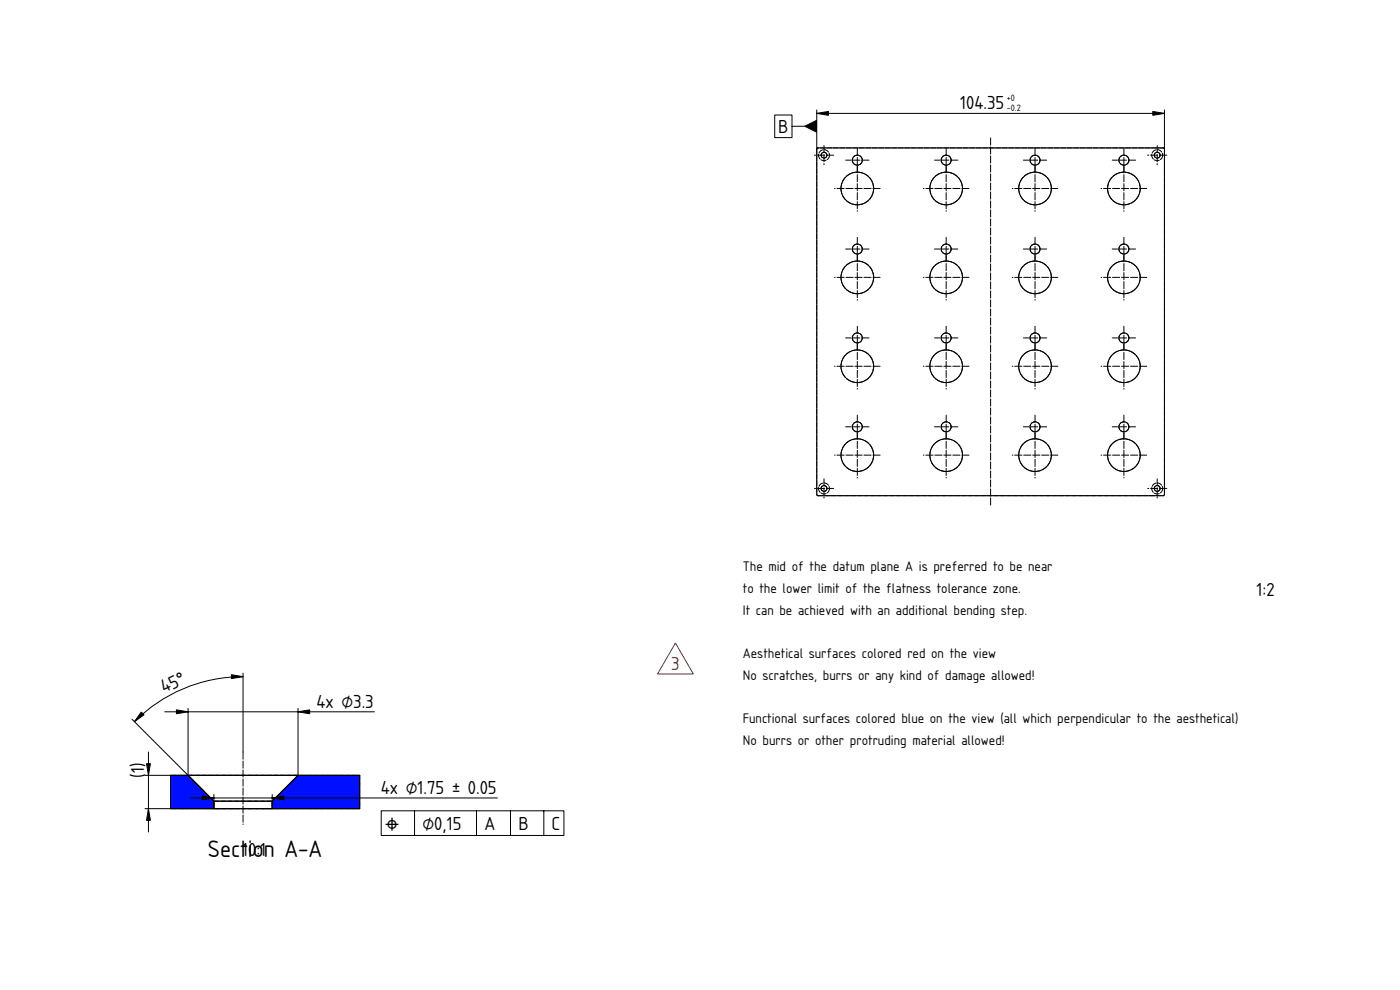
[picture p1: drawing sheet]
<svg xmlns="http://www.w3.org/2000/svg" width="420mm" height="297mm" viewBox="0 0 420 297" stroke-linecap="round" stroke-linejoin="round" font-family="sans-serif">
<g fill="none" stroke="#000" stroke-width=".3">
<path d="M232.5 34.5h5.2v6.8h-5.2zM241.5 37.9h-3.8M245.1 33v115.4l.4 .3h103.6l.3-.2 .1-115.5M245.1 34h104.4M349.5 44.8l-.4-.4h-103.6l-.4 .4M297.3 96.6h.1"/>
<circle cx="247.3" cy="46.6" r=".88"/>
<circle cx="257.3" cy="56.6" r="4.9"/>
<circle cx="257.3" cy="48.1" r="1.5"/>
<circle cx="284" cy="56.6" r="4.9"/>
<circle cx="284" cy="48.1" r="1.5"/>
<circle cx="310.6" cy="56.6" r="4.9"/>
<circle cx="310.6" cy="48.1" r="1.5"/>
<circle cx="337.3" cy="56.6" r="4.9"/>
<circle cx="337.3" cy="48.1" r="1.5"/>
<circle cx="347.3" cy="46.6" r=".88"/>
<circle cx="257.3" cy="74.7" r="1.5"/>
<circle cx="284" cy="74.7" r="1.5"/>
<circle cx="310.6" cy="74.7" r="1.5"/>
<circle cx="337.3" cy="74.7" r="1.5"/>
<circle cx="257.3" cy="83.2" r="4.9"/>
<circle cx="284" cy="83.2" r="4.9"/>
<circle cx="310.6" cy="83.2" r="4.9"/>
<circle cx="337.3" cy="83.2" r="4.9"/>
<circle cx="257.3" cy="109.9" r="4.9"/>
<circle cx="257.3" cy="101.4" r="1.5"/>
<circle cx="284" cy="109.9" r="4.9"/>
<circle cx="284" cy="101.4" r="1.5"/>
<circle cx="310.6" cy="109.9" r="4.9"/>
<circle cx="310.6" cy="101.4" r="1.5"/>
<circle cx="337.3" cy="109.9" r="4.9"/>
<circle cx="337.3" cy="101.4" r="1.5"/>
<circle cx="257.3" cy="136.6" r="4.9"/>
<circle cx="257.3" cy="128.1" r="1.5"/>
<circle cx="284" cy="136.6" r="4.9"/>
<circle cx="284" cy="128.1" r="1.5"/>
<circle cx="310.6" cy="136.6" r="4.9"/>
<circle cx="310.6" cy="128.1" r="1.5"/>
<circle cx="337.3" cy="136.6" r="4.9"/>
<circle cx="337.3" cy="128.1" r="1.5"/>
<circle cx="247.3" cy="146.6" r=".88"/>
<circle cx="347.3" cy="146.6" r=".88"/>
</g>
<g fill="none" stroke="#000" stroke-width=".3" stroke-dasharray="1.6 .4">
<path d="M245.1 44.8l.4-.4M245.1 44.8v103.6M349.1 44.4l.4 .4M349.1 44.4h-103.6M245.5 148.7h103.6M245.5 148.7l-.4-.3M349.5 148.4v-103.6M349.5 148.4l-.4 .3"/>
<circle cx="247.3" cy="46.6" r="1.65"/>
<circle cx="247.3" cy="46.6" r=".88"/>
<circle cx="257.3" cy="56.6" r="4.9"/>
<circle cx="257.3" cy="48.1" r="1.5"/>
<circle cx="284" cy="56.6" r="4.9"/>
<circle cx="284" cy="48.1" r="1.5"/>
<circle cx="310.6" cy="56.6" r="4.9"/>
<circle cx="310.6" cy="48.1" r="1.5"/>
<circle cx="337.3" cy="56.6" r="4.9"/>
<circle cx="337.3" cy="48.1" r="1.5"/>
<circle cx="347.3" cy="46.6" r="1.65"/>
<circle cx="347.3" cy="46.6" r=".88"/>
<circle cx="257.3" cy="74.7" r="1.5"/>
<circle cx="284" cy="74.7" r="1.5"/>
<circle cx="310.6" cy="74.7" r="1.5"/>
<circle cx="337.3" cy="74.7" r="1.5"/>
<circle cx="257.3" cy="83.2" r="4.9"/>
<circle cx="284" cy="83.2" r="4.9"/>
<circle cx="310.6" cy="83.2" r="4.9"/>
<circle cx="337.3" cy="83.2" r="4.9"/>
<circle cx="257.3" cy="109.9" r="4.9"/>
<circle cx="257.3" cy="101.4" r="1.5"/>
<circle cx="284" cy="109.9" r="4.9"/>
<circle cx="284" cy="101.4" r="1.5"/>
<circle cx="310.6" cy="109.9" r="4.9"/>
<circle cx="310.6" cy="101.4" r="1.5"/>
<circle cx="337.3" cy="109.9" r="4.9"/>
<circle cx="337.3" cy="101.4" r="1.5"/>
<circle cx="257.3" cy="136.6" r="4.9"/>
<circle cx="257.3" cy="128.1" r="1.5"/>
<circle cx="284" cy="136.6" r="4.9"/>
<circle cx="284" cy="128.1" r="1.5"/>
<circle cx="310.6" cy="136.6" r="4.9"/>
<circle cx="310.6" cy="128.1" r="1.5"/>
<circle cx="337.3" cy="136.6" r="4.9"/>
<circle cx="337.3" cy="128.1" r="1.5"/>
<circle cx="247.3" cy="146.6" r="1.65"/>
<circle cx="247.3" cy="146.6" r=".88"/>
<circle cx="347.3" cy="146.6" r="1.65"/>
<circle cx="347.3" cy="146.6" r=".88"/>
</g>
<g fill="none" stroke="#000" stroke-width=".3" stroke-dasharray="2.2 .5">
<path d="M247.3 43.7v5.7M250.2 46.6h-5.8M257.3 44.6v7M257.3 49.7v13.7M260.8 48.1h-7M264.1 56.6h-13.7M284 44.6v7M284 49.7v13.7M287.5 48.1h-7M290.8 56.6h-13.7M297.3 41.4v110.3M310.6 44.6v7"/>
<path d="M310.6 49.7v13.7M314.1 48.1h-7M317.5 56.6h-13.7M337.3 44.6v7M337.3 49.7v13.7M340.8 48.1h-7M344.1 56.6h-13.7M347.3 43.7v5.7M350.2 46.6h-5.8M257.3 71.2v7M257.3 76.4v13.7M260.8 74.7h-7"/>
<path d="M284 71.2v7M284 76.4v13.7M287.5 74.7h-7M310.6 71.2v7M310.6 76.4v13.7M314.1 74.7h-7M337.3 71.2v7M337.3 76.4v13.7M340.8 74.7h-7M257.3 97.9v7M264.1 83.2h-13.7M284 97.9v7"/>
<path d="M290.8 83.2h-13.7M310.6 97.9v7M317.5 83.2h-13.7M337.3 97.9v7M344.1 83.2h-13.7M257.3 103v13.7M260.8 101.4h-7M264.1 109.9h-13.7M284 103v13.7M287.5 101.4h-7M290.8 109.9h-13.7M310.6 103v13.7"/>
<path d="M314.1 101.4h-7M317.5 109.9h-13.7M337.3 103v13.7M340.8 101.4h-7M344.1 109.9h-13.7M257.3 124.6v7M257.3 129.7v13.7M260.8 128.1h-7M264.1 136.6h-13.7M284 124.6v7M284 129.7v13.7M287.5 128.1h-7"/>
<path d="M290.8 136.6h-13.7M310.6 124.6v7M310.6 129.7v13.7M314.1 128.1h-7M317.5 136.6h-13.7M337.3 124.6v7M337.3 129.7v13.7M340.8 128.1h-7M344.1 136.6h-13.7M247.3 143.7v5.7M250.2 146.6h-5.8M347.3 143.7v5.7"/>
<path d="M350.2 146.6h-5.8"/>
</g>
<path d="M241.5 37.9l3.5-1.8v3.5zM245.1 34l3.5-.6v1.2zM346 33.4l3.5 .6-3.5 .6z" fill="#000" stroke="#000" stroke-width=".3"/>
<g fill="#fff">
<path d="M51.2 232.6h56.7v10h-56.7z" fill-rule="evenodd"/>
<path d="M81.7 240.4l7.7-7.8h18.5v10h-26.2z" fill-rule="evenodd"/>
<path d="M56.4 232.6h33l-7.7 7.8h-17.5z" fill-rule="evenodd"/>
<path d="M51.2 232.6h5.2l7.8 7.8v2.2h-13z" fill-rule="evenodd"/>
<path d="M64.2 240.4h17.5v2.2h-17.5z" fill-rule="evenodd"/>
</g>
<g fill="#000fff" stroke="#000" stroke-width=".3">
<path d="M81.7 240.4l7.7-7.8h18.5v10h-26.2z" fill-rule="evenodd"/>
<path d="M51.2 232.6h5.2l7.8 7.8v2.2h-13z" fill-rule="evenodd"/>
</g>
<g fill="none" stroke="#000" stroke-width=".3">
<path d="M297.3 195.6h.1M49.4 213.6h63M56.4 212.5v20.1M72.9 203a46 46 0 0 0-32.6 13.5M72.9 202v23.6M89.4 212.5v20.1l-7.7 7.8h-17.5l-24.6-24.6M43.5 232.6h64.4v10h-64.4M44.6 225.6v24M51.2 232.6v10M57.2 239.4h92.1M64.2 238.4v4.2M79.6 232.8h.1"/>
<path d="M81.7 238.4v4.2M114.4 243.3h54.8v7.4h-54.8zM124.4 243.3v7.4M143 243.3v7.4M153.2 243.3v7.4M163.2 243.3v7.4"/>
</g>
<g fill="none" stroke="#000" stroke-width=".3" stroke-dasharray="1.6 .4">
<path d="M51.2 232.6v10M54.9 232.6h53M54.9 232.6h-3.7M56.4 232.6h33M89.4 232.6h-33M89.4 232.6l-7.7 7.8M107.9 232.6v10M54.9 242.6h53M54.9 242.6h-3.7M64.2 242.6h17.5M64.2 240.4h17.5M64.2 240.4l-7.8-7.8"/>
<path d="M64.2 240.4v2.2M81.7 242.6h-17.5M81.7 240.4h-17.5M81.7 240.4v2.2"/>
</g>
<path d="M72.9 225.6v21.8" fill="none" stroke="#000" stroke-width=".3" stroke-dasharray="2.2 .5"/>
<path d="M42.4 213.6l.8 .9-2.9 2zM52.9 213l3.5 .6-3.5 .6zM69.4 202.4l3.5 .6-3.5 .6zM89.4 213.6l3.5-.6v1.2zM44 229.1h1.1l-.5 3.5zM60.7 238.8l3.5 .6-3.5 .6zM81.7 239.4l3.5-.6v1.2zM44.6 242.6l.5 3.5h-1.1z" fill="#000" stroke="#000" stroke-width=".3"/>
<path d="M202.7 192.9l5.4 9.3h-10.8z" fill="none" stroke="#f00" stroke-width=".3"/>
<text font-size="6.7" x="62.4" y="257.3">Section A-A</text>
<g font-size="5.3">
<text x="288.2" y="32.8">104.35</text>
<text x="233.6" y="39.9">B</text>
<text x="377.1" y="178.7">1:2</text>
<text x="49.3" y="208.1" transform="rotate(-25 49.3 208.1)">45°</text>
<text x="95" y="212.4">4x ⌀3.3</text>
<text x="43.2" y="233.3" transform="rotate(-90 43.2 233.3)">(1)</text>
<text x="114.3" y="238.2">4x ⌀1.75 ± 0.05</text>
<text x="115.5" y="249.1">⌖</text>
<text x="126.8" y="249.1">⌀0,15</text>
<text x="145.4" y="249.1">A</text>
<text x="155.6" y="249.1">B</text>
<text x="165.6" y="249.1">C</text>
<text x="72.6" y="256.8">10:1</text>
</g>
<text font-size="5.3" fill="#f00" x="201.4" y="201.1">3</text>
<g font-size="3.9">
<text x="222.9" y="171.5">The mid of the datum plane A is preferred to be near</text>
<text x="222.9" y="178">to the lower limit of the flatness tolerance zone.</text>
<text x="222.9" y="184.5">It can be achieved with an additional bending step.</text>
<text x="222.9" y="197.5">Aesthetical surfaces colored red on the view</text>
<text x="222.9" y="204">No scratches, burrs or any kind of damage allowed!</text>
<text x="222.9" y="217">Functional surfaces colored blue on the view (all which perpendicular to the aesthetical)</text>
<text x="222.9" y="223.5">No burrs or other protruding material allowed!</text>
</g>
<g font-size="2.6">
<text x="302.2" y="30.3">+0</text>
<text x="302.2" y="33.3">-0.2</text>
</g>
</svg>
